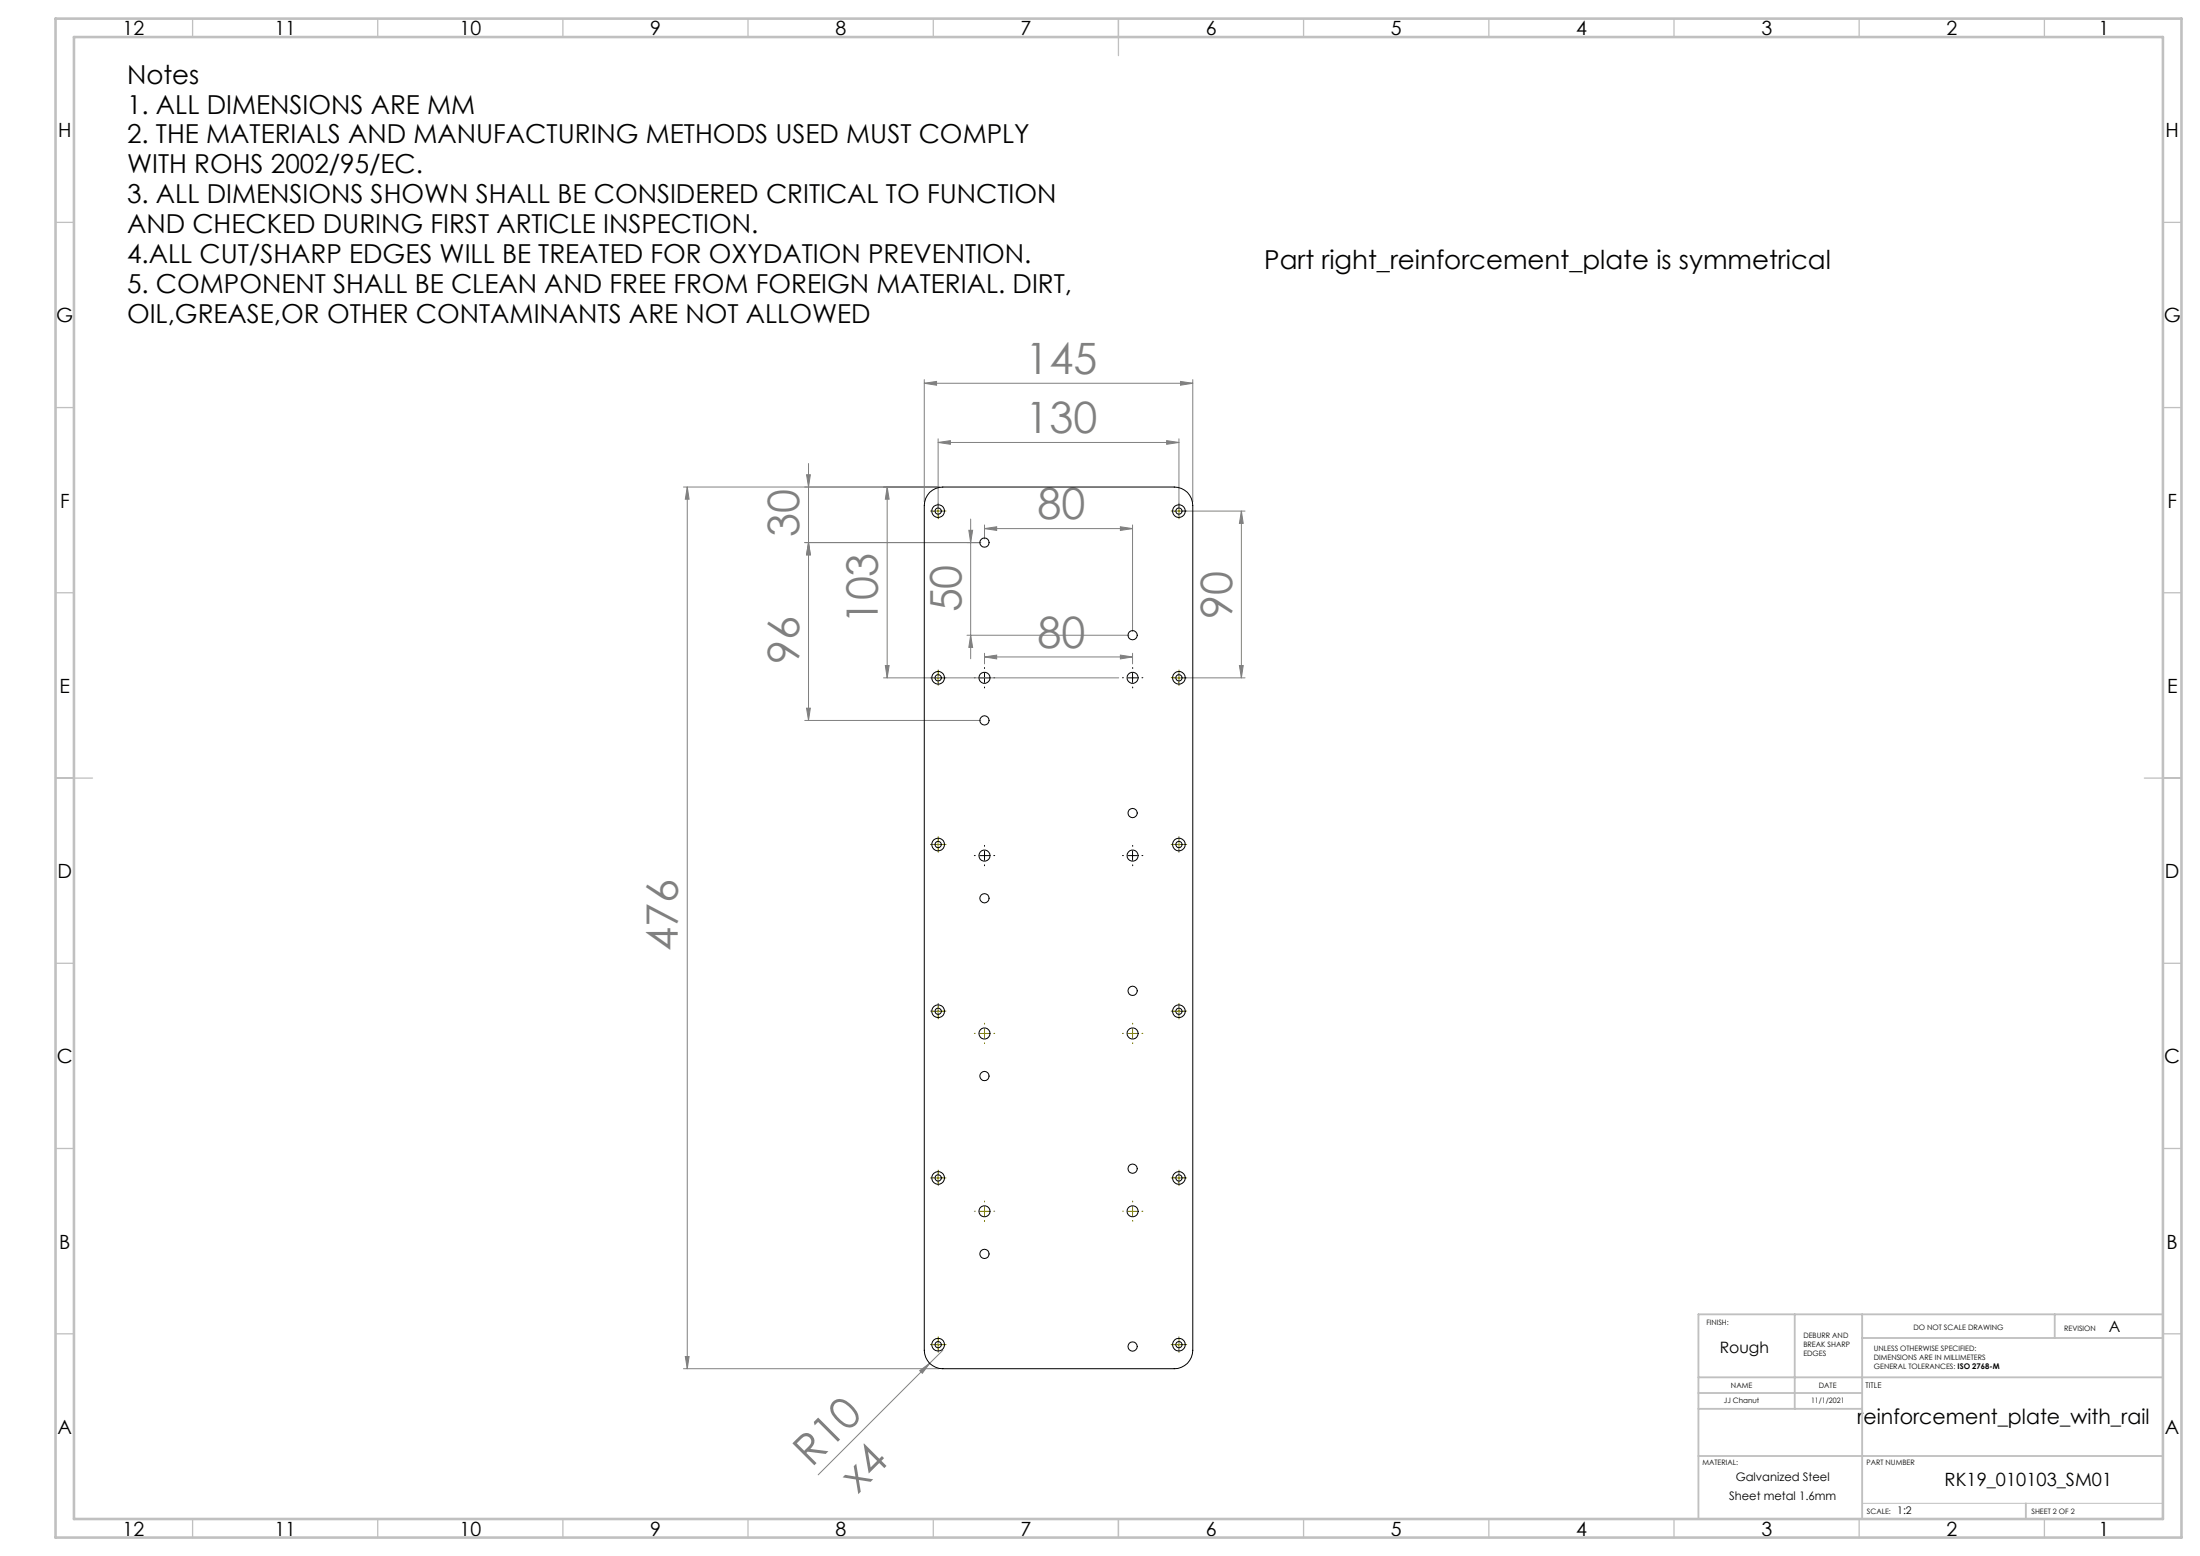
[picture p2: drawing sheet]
<svg xmlns="http://www.w3.org/2000/svg" width="594mm" height="420mm" viewBox="0 0 594 420" stroke-linecap="round" stroke-linejoin="round" font-family="sans-serif">
<g fill="none" stroke="#808080" stroke-width=".27">
<path d="M249.6 103.5l3.3-.5v1zM249.6 102.5v32.9M249.6 103.5h72.5M253.3 119.4l3.3-.5v1zM253.3 118.4v18.6M253.3 119.4h65M315 118.9l3.3 .5-3.3 .5zM318.3 118.4v18.6M318.7 103l3.4 .5-3.4 .5zM322.1 102.5v32.9M184.5 131.5h69M185.6 131.5l.5 3.2h-1.1z"/>
<path d="M185.6 131.5v237.9M217.8 128.1h1l-.5 3.4zM218.3 125.1v69.4M239.5 131.5l.6 3.2h-1.1zM239.5 131.5v51.5M319.3 138h16.9M335.2 138l.5 3.3h-1.1zM335.2 138v45M218.3 146.5l.5 3.3h-1zM261.6 143.1h1l-.5 3.4zM262.1 140.1v37.7M264.8 146.5h-47.5"/>
<path d="M265.8 142.7l3.3-.5v1zM265.8 141.7v3.8M265.8 142.7h40M302.5 142.2l3.3 .5-3.3 .5zM305.8 141.7v28.7M239 179.7h1.1l-.6 3.3zM261.1 171.5h43.7M262.1 171.5l.5 3.2h-1zM265.8 177.3l3.3-.5v1.1zM265.8 176.3v2.9M265.8 177.3h40M302.5 176.8l3.3 .5-3.3 .6z"/>
<path d="M305.8 176.3v2.9M334.6 179.7h1.1l-.5 3.3zM217.3 194.5h47.5M217.8 191.2h1l-.5 3.3zM238.5 183h63.5M319.3 183h16.9M184.5 369.4h69M185 366.2h1.1l-.5 3.2zM248.3 370l2.7-2-2 2.7zM251 368l-30.1 30.1M254.6 364.5l-3.6 3.5"/>
</g>
<g fill="none" stroke="#000" stroke-width=".27" stroke-dasharray="30.5 1.3 1.3 1.3">
<path d="M263.3 182.9h-.2M265.8 180.4v-.2M265.8 185.4v.3M268.3 182.9h.3M303.3 182.9h-.2M305.8 180.4v-.2M305.8 185.4v.3M308.3 182.9h.3M263.3 230.9h-.2M265.8 228.4v-.2M265.8 233.4v.3M268.3 230.9h.3"/>
<path d="M303.3 230.9h-.2M305.8 228.4v-.2M305.8 233.4v.3M308.3 230.9h.3"/>
</g>
<path d="M264.5 183h2.6M265.8 181.7v2.5M304.6 183h2.5M305.8 181.7v2.5M264.5 230.9h2.6M265.8 229.7v2.5M304.6 230.9h2.5M305.8 229.7v2.5" fill="none" stroke="#000" stroke-width=".27"/>
<g fill="none" stroke="#808000" stroke-width=".27" stroke-dasharray="30.5 1.3 1.3 1.3">
<path d="M252.1 137.9h-.9M253.3 136.7v-.9M253.3 139.2v.8M254.6 137.9h.8M317.1 137.9h-.9M318.3 136.7v-.9M318.3 139.2v.8M319.6 137.9h.8M252.1 182.9h-.9M253.3 181.7v-.9M253.3 184.2v.8M254.6 182.9h.8"/>
<path d="M317.1 182.9h-.9M318.3 181.7v-.9M318.3 184.2v.8M319.6 182.9h.8M252.1 227.9h-.9M253.3 226.7v-.9M253.3 229.2v.8M254.6 227.9h.8M317.1 227.9h-.9M318.3 226.7v-.9M318.3 229.2v.8M319.6 227.9h.8"/>
<path d="M252.1 272.9h-.9M253.3 271.7v-.9M253.3 274.2v.8M254.6 272.9h.8M263.3 278.9h-.2M265.8 276.4v-.2M268.3 278.9h.3M303.3 278.9h-.2M305.8 276.4v-.2M308.3 278.9h.3M317.1 272.9h-.9M318.3 271.7v-.9"/>
<path d="M318.3 274.2v.8M319.6 272.9h.8M265.8 281.4v.3M305.8 281.4v.3M252.1 317.9h-.9M253.3 316.7v-.9M253.3 319.2v.8M254.6 317.9h.8M317.1 317.9h-.9M318.3 316.7v-.9M318.3 319.2v.8M319.6 317.9h.8"/>
<path d="M263.3 326.9h-.2M265.8 324.4v-.2M265.8 329.4v.3M268.3 326.9h.3M303.3 326.9h-.2M305.8 324.4v-.2M305.8 329.4v.3M308.3 326.9h.3M252.1 362.9h-.9M253.3 361.7v-.9M253.3 364.2v.8M254.6 362.9h.8"/>
<path d="M317.1 362.9h-.9M318.3 361.7v-.9M318.3 364.2v.8M319.6 362.9h.8"/>
</g>
<g fill="none" stroke="#808000" stroke-width=".27">
<path d="M252.1 138h2.5M253.3 136.7v2.5M317 138h2.5M318.3 136.7v2.5M252.1 183h2.5M253.3 181.7v2.5M317 183h2.5M318.3 181.7v2.5M252.1 227.9h2.5M253.3 226.7v2.5M317 227.9h2.5M318.3 226.7v2.5"/>
<path d="M252.1 273h2.5M253.3 271.7v2.5M264.5 279h2.6M265.8 277.7v2.5M304.6 279h2.5M305.8 277.7v2.5M317 273h2.5M318.3 271.7v2.5M252.1 317.9h2.5M253.3 316.7v2.5M317 317.9h2.5M318.3 316.7v2.5"/>
<path d="M264.5 327h2.6M265.8 325.7v2.5M304.6 327h2.5M305.8 325.7v2.5M252.1 363h2.5M253.3 361.7v2.5M317 363h2.5M318.3 361.7v2.5"/>
</g>
<path d="M502.8 405.8h81.2" fill="none" stroke="#c0c0c0" stroke-width=".27"/>
<g fill="none" stroke="#c0c0c0" stroke-width=".35">
<path d="M52 5v5M102 5v5M152 5v5M202 5v5M252 5v5M302 5v10M352 5v5M402 5v5M452 5v5M502 5v5M552 5v5M15 60h5"/>
<path d="M584 60h5M15 110h5M584 110h5M15 160h5M584 160h5M15 210h10M579 210h10M15 260h5M584 260h5M15 310h5M584 310h5M15 360h5"/>
<path d="M584 360h5M52 410v5M102 410v5M152 410v5M202 410v5M252 410v5M302 410v5M352 410v5M402 410v5M452 410v5M502 410v5M552 410v5"/>
</g>
<path d="M484.6 354.8v25.5M502.8 354.8v55.2M554.8 354.8v6.4M584 354.8h-125.4v55.2M458.6 371.8h125.4M458.6 376h44.2M502.8 361.2h81.2M458.6 380.3h44.2M458.6 393h125.4M547 405.8v4.2" fill="none" stroke="#c0c0c0" stroke-width=".5"/>
<path d="M15 5h574v410h-574zM20 10h564v400h-564z" fill="none" stroke="#c0c0c0" stroke-width=".7"/>
<g fill="#808080">
<path d="M248.3 370l2.7-2-2 2.7z"/>
<path d="M265.8 177.3l3.3-.5v1.1zM302.5 176.8l3.3 .5-3.3 .6zM265.8 142.7l3.3-.5v1zM302.5 142.2l3.3 .5-3.3 .5z"/>
<path d="M249.6 103.5l3.3-.5v1zM318.7 103l3.4 .5-3.4 .5z"/>
<path d="M253.3 119.4l3.3-.5v1zM315 118.9l3.3 .5-3.3 .5z"/>
<path d="M218.3 146.5l.5 3.3h-1zM217.8 128.1h1l-.5 3.4z"/>
<path d="M185.6 131.5l.5 3.2h-1.1zM185 366.2h1.1l-.5 3.2zM239.5 131.5l.6 3.2h-1.1zM239 179.7h1.1l-.6 3.3zM335.2 138l.5 3.3h-1.1zM334.6 179.7h1.1l-.5 3.3zM261.6 143.1h1l-.5 3.4zM262.1 171.5l.5 3.2h-1zM218.3 146.5l.5 3.3h-1zM217.8 191.2h1l-.5 3.3z"/>
</g>
<g fill="none" stroke="#000" stroke-width=".27">
<path d="M251 132.9a5.2 5.2 0 0 1 3.6-1.4h62.4a4.9 4.9 0 0 1 5.1 5v228a4.9 4.9 0 0 1-5.1 4.9h-62.4a4.9 4.9 0 0 1-5-4.9v-228a5.2 5.2 0 0 1 1.4-3.6z"/>
<circle cx="253.3" cy="138" r=".84"/>
<circle cx="253.3" cy="138" r="1.72"/>
<circle cx="318.3" cy="138" r="1.72"/>
<circle cx="318.3" cy="138" r=".84"/>
<circle cx="265.8" cy="146.4" r="1.25"/>
<circle cx="305.8" cy="171.5" r="1.26"/>
<circle cx="253.3" cy="183" r=".85"/>
<circle cx="253.3" cy="182.9" r="1.72"/>
<circle cx="265.8" cy="183" r="1.5"/>
<circle cx="265.8" cy="194.5" r="1.25"/>
<circle cx="305.8" cy="183" r="1.5"/>
<circle cx="318.3" cy="183" r="1.71"/>
<circle cx="318.3" cy="183" r=".85"/>
<circle cx="305.8" cy="219.5" r="1.25"/>
<circle cx="253.3" cy="228" r=".84"/>
<circle cx="253.3" cy="227.9" r="1.72"/>
<circle cx="265.8" cy="230.9" r="1.51"/>
<circle cx="305.8" cy="230.9" r="1.51"/>
<circle cx="318.3" cy="228" r="1.72"/>
<circle cx="318.3" cy="228" r=".84"/>
<circle cx="265.8" cy="242.5" r="1.24"/>
<circle cx="253.3" cy="273" r=".84"/>
<circle cx="253.3" cy="272.9" r="1.72"/>
<circle cx="265.8" cy="279" r="1.51"/>
<circle cx="305.8" cy="279" r="1.51"/>
<circle cx="305.8" cy="267.5" r="1.26"/>
<circle cx="318.3" cy="273" r="1.71"/>
<circle cx="318.3" cy="273" r=".84"/>
<circle cx="265.8" cy="290.4" r="1.25"/>
<circle cx="253.3" cy="317.9" r=".84"/>
<circle cx="253.3" cy="318" r="1.72"/>
<circle cx="305.8" cy="315.5" r="1.26"/>
<circle cx="318.3" cy="318" r="1.71"/>
<circle cx="318.3" cy="317.9" r=".84"/>
<circle cx="265.8" cy="327" r="1.5"/>
<circle cx="265.8" cy="338.5" r="1.25"/>
<circle cx="305.8" cy="327" r="1.5"/>
<circle cx="253.3" cy="363" r=".84"/>
<circle cx="253.3" cy="363" r="1.72"/>
<circle cx="305.8" cy="363.4" r="1.26"/>
<circle cx="318.3" cy="363" r="1.72"/>
<circle cx="318.3" cy="363" r=".84"/>
</g>
<g font-size="11.7" fill="#808080">
<text x="276.9" y="100.9">145</text>
<text x="276.9" y="116.9">130</text>
<text x="280.2" y="140.1">80</text>
<text x="215.8" y="145" transform="rotate(-90 215.8 145)">30</text>
<text x="259.6" y="165.3" transform="rotate(-90 259.6 165.3)">50</text>
<text x="332.6" y="167" transform="rotate(-90 332.6 167)">90</text>
<text x="237" y="168.6" transform="rotate(-90 237 168.6)">103</text>
<text x="215.8" y="179.2" transform="rotate(-90 215.8 179.2)">96</text>
<text x="280.2" y="174.8">80</text>
<text x="183" y="256.8" transform="rotate(-90 183 256.8)">476</text>
<text x="219.1" y="396.3" transform="rotate(-45 219.1 396.3)">R10</text>
<text x="231.8" y="403.3" transform="rotate(-45 231.8 403.3)">x4</text>
</g>
<g font-size="7.1">
<text x="34.3" y="22.6">Notes</text>
<text x="34.3" y="30.7">1. ALL DIMENSIONS ARE MM</text>
<text x="34.3" y="38.7">2. THE MATERIALS AND MANUFACTURING METHODS USED MUST COMPLY</text>
<text x="34.3" y="46.8">WITH ROHS 2002/95/EC.</text>
<text x="34.3" y="54.8">3. ALL DIMENSIONS SHOWN SHALL BE CONSIDERED CRITICAL TO FUNCTION</text>
<text x="34.3" y="62.9">AND CHECKED DURING FIRST ARTICLE INSPECTION.</text>
<text x="34.3" y="71">4.ALL CUT/SHARP EDGES WILL BE TREATED FOR OXYDATION PREVENTION.</text>
<text x="341.4" y="72.6">Part right_reinforcement_plate is symmetrical</text>
<text x="34.3" y="79">5. COMPONENT SHALL BE CLEAN AND FREE FROM FOREIGN MATERIAL. DIRT,</text>
<text x="34.3" y="87.1">OIL,GREASE,OR OTHER CONTAMINANTS ARE NOT ALLOWED</text>
</g>
<text font-size="5.6" x="501.5" y="384.5">reinforcement_plate_with_rail</text>
<g font-size="5.3">
<text x="33.1" y="9.5">12</text>
<text x="74.1" y="9.5">11</text>
<text x="124.1" y="9.5">10</text>
<text x="175.6" y="9.5">9</text>
<text x="225.6" y="9.5">8</text>
<text x="275.6" y="9.5">7</text>
<text x="325.6" y="9.5">6</text>
<text x="375.6" y="9.5">5</text>
<text x="425.6" y="9.5">4</text>
<text x="475.6" y="9.5">3</text>
<text x="525.6" y="9.5">2</text>
<text x="566.6" y="9.5">1</text>
<text x="15.7" y="37">H</text>
<text x="584.7" y="37">H</text>
<text x="15.2" y="87">G</text>
<text x="584.2" y="87">G</text>
<text x="16.2" y="137">F</text>
<text x="585.2" y="137">F</text>
<text x="16.1" y="187">E</text>
<text x="585.1" y="187">E</text>
<text x="15.5" y="237">D</text>
<text x="584.5" y="237">D</text>
<text x="15.4" y="287">C</text>
<text x="584.4" y="287">C</text>
<text x="16" y="337">B</text>
<text x="585" y="337">B</text>
<text x="15.5" y="387">A</text>
<text x="584.5" y="387">A</text>
<text x="33.1" y="414.5">12</text>
<text x="74.1" y="414.5">11</text>
<text x="124.1" y="414.5">10</text>
<text x="175.6" y="414.5">9</text>
<text x="225.6" y="414.5">8</text>
<text x="275.6" y="414.5">7</text>
<text x="325.6" y="414.5">6</text>
<text x="375.6" y="414.5">5</text>
<text x="425.6" y="414.5">4</text>
<text x="475.6" y="414.5">3</text>
<text x="525.6" y="414.5">2</text>
<text x="566.6" y="414.5">1</text>
</g>
<text font-size="4.9" x="525.1" y="401.1">RK19_010103_SM01</text>
<g font-size="4.2">
<text x="569.3" y="359.6">A</text>
<text x="464.3" y="365.2">Rough</text>
</g>
<g font-size="3.2">
<text x="468.7" y="399.7">Galvanized Steel</text>
<text x="466.9" y="404.8">Sheet metal 1.6mm</text>
</g>
<text font-size="2.8" x="512.3" y="408.6">1:2</text>
<text font-size="2.1" x="503.7" y="374.6">TITLE</text>
<g font-size="2">
<text x="460.8" y="357.6">FINISH:</text>
<text x="516.6" y="359">DO NOT SCALE DRAWING</text>
<text x="557.3" y="359.2">REVISION</text>
<text x="486.9" y="361.1">DEBURR AND</text>
<text x="486.9" y="363.6">BREAK SHARP</text>
<text x="506" y="364.6">UNLESS OTHERWISE SPECIFIED:</text>
<text x="486.9" y="366.1">EDGES</text>
<text x="506" y="367.1">DIMENSIONS ARE IN MILLIMETERS</text>
<text x="506" y="369.6">GENERAL TOLERANCES: ISO 2768-M</text>
<text x="467.4" y="374.6">NAME</text>
<text x="491.1" y="374.6">DATE</text>
<text x="465.5" y="378.7">JJ Chanut</text>
<text x="489" y="378.6">11/1/2021</text>
<text x="459.6" y="395.5">MATERIAL:</text>
<text x="504" y="395.5">PART NUMBER</text>
<text x="504.1" y="408.6">SCALE:</text>
<text x="548.5" y="408.6">SHEET 2 OF 2</text>
</g>
</svg>
